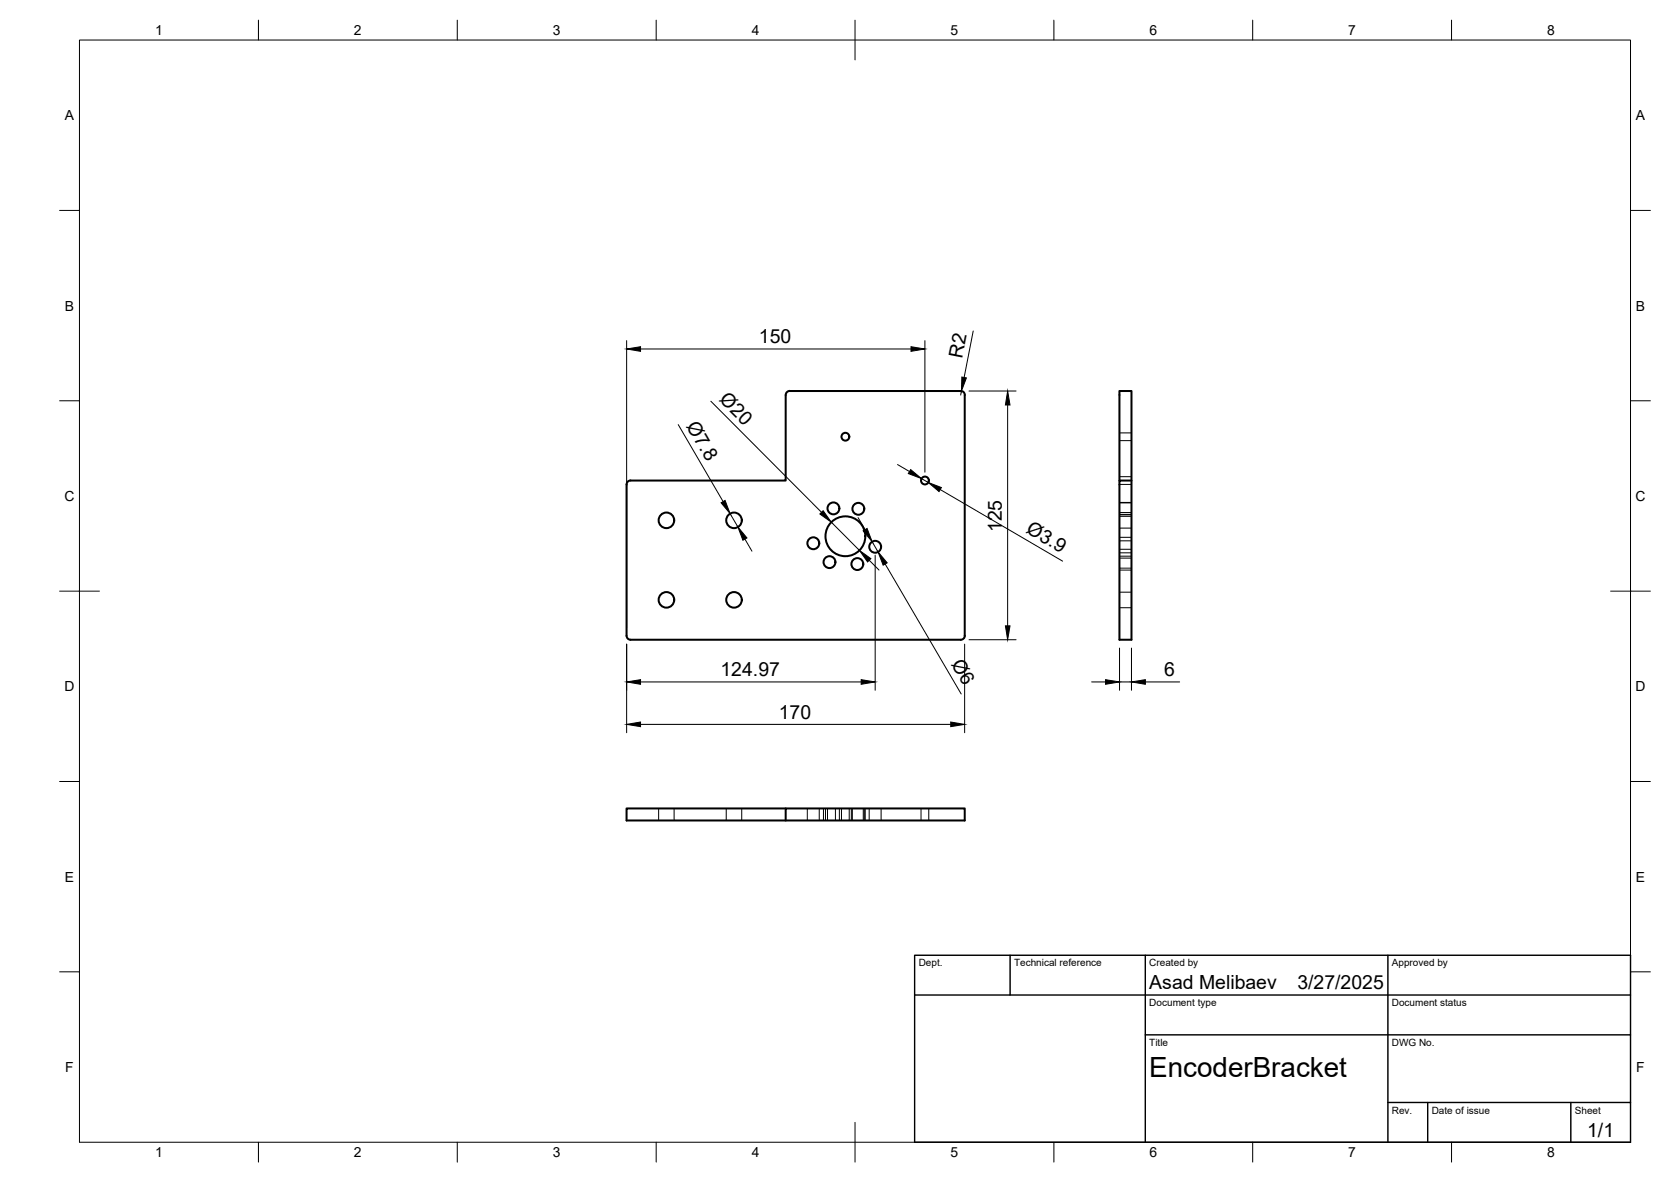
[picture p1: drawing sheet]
<svg xmlns="http://www.w3.org/2000/svg" width="420mm" height="297mm" viewBox="0 0 420 297" stroke-linecap="round" stroke-linejoin="round" font-family="sans-serif">
<!-- layer: Visible -->
<g fill="none" stroke="#000" stroke-width=".51">
<path d="M157.8 121l.7-.2h39l.1-21.6a.97 .97 0 0 1 1-.9l43-.1a.97 .97 0 0 1 1 1.1v60.5a1.01 1.01 0 0 1-1 1h-83.1a1.01 1.01 0 0 1-1-1v-38.1zM281.5 120.8v-22.5h3v62.5h-3v-40h3M197.5 203.2h-40v3h85.1v-3h-45.1v3"/>
<circle cx="212.6" cy="109.7" r=".98"/>
<circle cx="167.6" cy="130.8" r="1.96"/>
<circle cx="184.6" cy="130.8" r="1.96"/>
<circle cx="204.5" cy="136.5" r="1.49"/>
<circle cx="209.6" cy="127.8" r="1.49"/>
<circle cx="212.6" cy="134.8" r="5"/>
<circle cx="215.8" cy="127.9" r="1.49"/>
<circle cx="220.1" cy="137.4" r="1.49"/>
<circle cx="232.6" cy="120.8" r=".98"/>
<circle cx="167.6" cy="150.7" r="1.96"/>
<circle cx="184.6" cy="150.7" r="1.96"/>
<circle cx="208.6" cy="141.3" r="1.49"/>
<circle cx="215.6" cy="141.7" r="1.49"/>
</g>
<!-- layer: Hidden -->
<g fill="none" stroke="#000" stroke-width=".25">
<path d="M281.5 110.7h3M281.5 108.8h3M281.5 119.8h3M281.5 138.9h3M281.5 135.9h3M281.5 138h3M281.5 135h3M281.5 132.7h3M281.5 128.8h3M281.5 129.4h3M281.5 126.4h3M281.5 129.8h3"/>
<path d="M281.5 139.8h3M281.5 129.3h3M281.5 126.3h3M281.5 121.7h3M281.5 143.3h3M281.5 140.3h3M281.5 152.7h3M281.5 148.8h3M281.5 142.8h3M165.6 203.2v3M169.5 203.2v3M182.6 203.2v3"/>
<path d="M186.5 203.2v3M203 203.2v3M206 203.2v3M207.1 203.2v3M207.6 203.2v3M208.1 203.2v3M210.1 203.2v3M211.1 203.2v3M211.6 203.2v3M213.5 203.2v3M214.1 203.2v3M214.3 203.2v3"/>
<path d="M217.1 203.2v3M217.3 203.2v3M217.6 203.2v3M218.5 203.2v3M221.6 203.2v3M231.6 203.2v3M233.5 203.2v3"/>
</g>
<!-- layer: BORDER -->
<g fill="none" stroke="#000" stroke-width=".25">
<path d="M20 10.1h390v276.9h-390zM65 5.1v5M115 5.1v5M165 5.1v5M215 5.1v10M265 5.1v5M315 5.1v5M365 5.1v5M15 52.9h5M410 52.9h5M15 100.7h5M410 100.7h5"/>
<path d="M15 148.6h10M405 148.6h10M15 196.4h5M410 196.4h5M15 244.2h5M410 244.2h5M65 287v5M115 287v5M165 287v5M215 282.1v9.9M265 287v5M315 287v5"/>
<path d="M365 287v5"/>
</g>
<!-- layer: TITLEBLOCK -->
<path d="M230 240.1h180v46.9h-180zM230 250h180M254 240.1v9.9M288 240.1v46.9M349 240.1v46.9M288 260.1h122M349 277.1h61M359 277.1v9.9M395 277.1v9.9" fill="none" stroke="#000" stroke-width=".36"/>
<!-- layer: FD_Dimensions -->
<g fill="none" stroke="#000" stroke-width=".25">
<path d="M157.6 85.6v72.1M161.1 87.7h68M232.6 85.6v33.1M241.7 98.3l-.1 1M243.6 98.3h11.9M244.7 83.2l-2.3 11.7M170.5 106.7l11.3 19.4M178.7 100.8l27.9 27.9M225.7 116.7l3 1.8M253.4 101.8v55.5M183.6 129.1l1.9 3.3M187.3 135.5l1.8 3"/>
<path d="M209 131.2l7.1 7.1M215.8 130.1l1.7 3M219.3 136.1l1.5 2.6M220 139.5v34M231.7 120.3l1.7 .9M236.4 123l30.8 18M218.5 140.8l2.5 2.5M222.6 141.7l19.1 32.7M157.6 161.9v22.2M161.1 171.4h55.4M242.5 161.9v22.2M243.6 160.8h11.9"/>
<path d="M274.5 171.4h3.5M281.5 162.9v10.6M281.5 171.4h3M284.5 162.9v10.6M288 171.4h8.6M161.1 182h78"/>
</g>
<g fill="#000" stroke="#000" stroke-width=".25">
<path d="M157.6 87.7l3.5-.6v1.2zM229.1 87.1l3.5 .6-3.5 .6zM241.9 94.7l1.1 .3-1.3 3.3zM229 118l2.7 2.3-3.3-1.3zM253.4 98.3l.6 3.5h-1.2zM181.3 126.4l1-.6 1.3 3.3zM185.5 132.4l2.3 2.8-1 .6zM206.1 129.2l.9-.9 2 2.9zM217 133.4l1-.6 1.3 3.3zM233.4 121.2l3.3 1.3-.6 1zM216.1 138.3l2.9 2.1-.9 .8zM220.8 138.7l2.3 2.7-1 .6z"/>
<path d="M252.8 157.3h1.2l-.6 3.5zM157.6 171.4l3.5-.6v1.2zM216.5 170.8l3.5 .6-3.5 .6zM278 170.8l3.5 .6-3.5 .6zM284.5 171.4l3.5-.6v1.2zM157.6 182l3.5-.6v1.2zM239.1 181.4l3.4 .6-3.4 .6z"/>
</g>
<text font-size="7" x="289" y="270.6">EncoderBracket</text>
<g font-size="4.9">
<text x="190.8" y="86.2">150</text>
<text x="241.9" y="90.2" transform="rotate(-79 241.9 90.2)">R2</text>
<text x="180.7" y="100.6" transform="rotate(45 180.7 100.6)">Ø20</text>
<text x="172.5" y="107" transform="rotate(60 172.5 107)">Ø7.8</text>
<text x="251.9" y="133.8" transform="rotate(-90 251.9 133.8)">125</text>
<text x="257.8" y="133.7" transform="rotate(30 257.8 133.7)">Ø3.9</text>
<text x="239.1" y="167" transform="rotate(60 239.1 167)">Ø6</text>
<text x="181.2" y="169.9">124.97</text>
<text x="292.7" y="169.9">6</text>
<text x="195.8" y="180.6">170</text>
<text x="289" y="248.5">Asad Melibaev</text>
<text x="326.2" y="248.5">3/27/2025</text>
<text x="399.1" y="285.7">1/1</text>
</g>
<g font-size="3.5">
<text x="39" y="8.8">1</text>
<text x="89" y="8.8">2</text>
<text x="139" y="8.8">3</text>
<text x="189" y="8.8">4</text>
<text x="239" y="8.8">5</text>
<text x="289" y="8.8">6</text>
<text x="339" y="8.8">7</text>
<text x="389" y="8.8">8</text>
<text x="16.3" y="30.2">A</text>
<text x="411.3" y="30.2">A</text>
<text x="16.3" y="78">B</text>
<text x="411.3" y="78">B</text>
<text x="16.2" y="125.9">C</text>
<text x="411.2" y="125.9">C</text>
<text x="16.2" y="173.7">D</text>
<text x="411.2" y="173.7">D</text>
<text x="16.3" y="221.6">E</text>
<text x="411.3" y="221.6">E</text>
<text x="16.4" y="269.4">F</text>
<text x="411.4" y="269.4">F</text>
<text x="39" y="290.8">1</text>
<text x="89" y="290.8">2</text>
<text x="139" y="290.8">3</text>
<text x="189" y="290.8">4</text>
<text x="239" y="290.8">5</text>
<text x="289" y="290.8">6</text>
<text x="339" y="290.8">7</text>
<text x="389" y="290.8">8</text>
</g>
<g font-size="2.5">
<text x="231" y="242.9">Dept.</text>
<text x="255" y="242.9">Technical reference</text>
<text x="289" y="242.9">Created by</text>
<text x="350" y="242.9">Approved by</text>
<text x="289" y="252.8">Document type</text>
<text x="350" y="252.8">Document status</text>
<text x="289" y="262.9">Title</text>
<text x="350" y="262.9">DWG No.</text>
<text x="350" y="279.9">Rev.</text>
<text x="360" y="279.9">Date of issue</text>
<text x="396" y="279.9">Sheet</text>
</g>
</svg>
